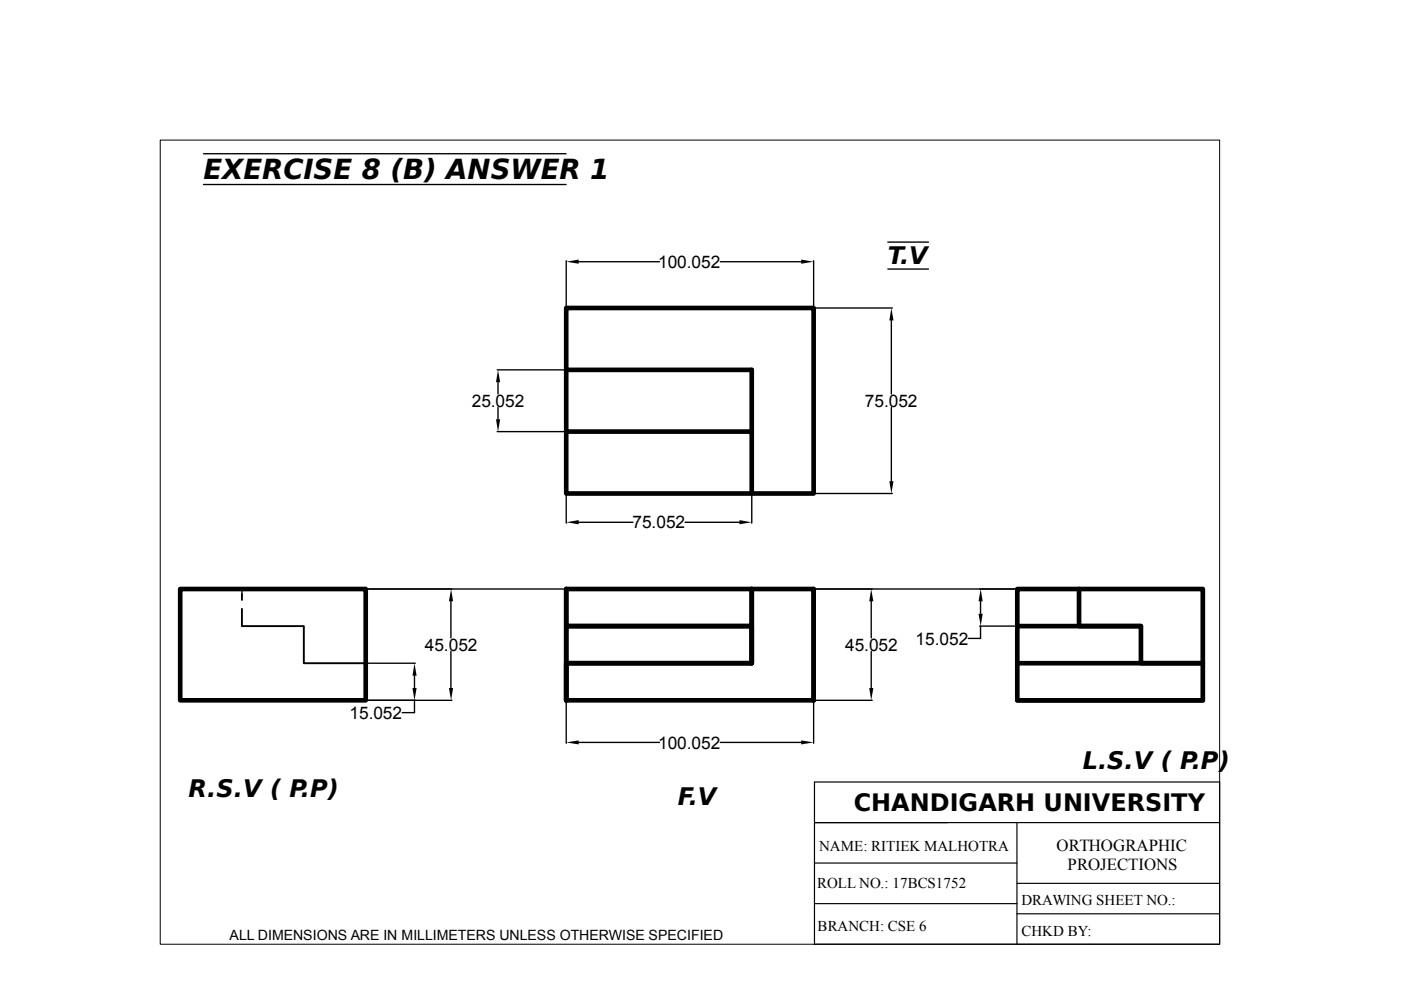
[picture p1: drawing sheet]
<svg xmlns="http://www.w3.org/2000/svg" width="297mm" height="210mm" viewBox="0 0 297 210" stroke-linecap="round" stroke-linejoin="round" font-family="sans-serif">
<g fill="none" stroke="#000" stroke-width=".29">
<path d="M43.1 39.1h76.9M43.1 32.6h76.9M120.1 55.3v9.9M122.7 55.5h17.1M152.7 55.5h17.2M172.5 55.3v9.9M188.2 57h8.6M188.2 51.3h8.6M105.4 78.4h14.6M120.1 65.3v39.3M159.4 78.4v13.1M189 67.9v15.6"/>
<path d="M189.2 65.3h-16.7v39.3h16.7M105.4 91.5h14.6M105.6 81v2.5M105.6 86.4v2.5M189 86.4v15.6M120.1 104.7v6.2M122.7 110.7h11.5M145.2 110.7h11.6M159.4 104.7v6.2M38.2 124.9h216.8M51.3 124.9v1M95.6 127.5v7.8"/>
<path d="M95.6 138.1v7.8M184.7 127.5v7.8M184.7 138.1v7.8M207.7 132.8h8.8M207.9 132.8v2.6h-2.6M207.9 127.5v2.6M38.2 148.5h39.3M77.6 148.5h18.2M77.6 140.6h10.5M87.9 148.5v2.6h-2.6M87.9 143.2v2.7M120.1 148.5h64.8"/>
<path d="M120.1 148.6v9M122.7 157.4h17.1M152.7 157.4h17.2M172.5 148.6v9"/>
</g>
<g fill="none" stroke="#000" stroke-width=".99">
<path d="M120.1 65.3h52.4v39.3h-52.4zM120.1 78.4h39.3v26.2M120.1 91.5h39.3M38.2 124.9h39.3v23.6h-39.3zM159.4 132.8h-39.3h39.3v7.8h-39.3v7.9M159.4 124.9v15.7h-39.3M172.5 124.9v23.6M215.7 124.9h39.3v23.6h-39.3zM215.7 132.8h26.2M228.8 124.9v7.9h13.1v7.8h13.1h-39.3M120.1 148.5v-23.6h52.4v23.6M120.1 148.5h52.4"/>
<path d="M215.7 148.5h39.3"/>
</g>
<path d="M51.3 129.1v3.7h13.1v7.8h13.1M51.3 125.9v1.3" fill="none" stroke="#000" stroke-width=".4"/>
<g fill="#000">
<path d="M120.1 55.5l2.6-.5v.9zM169.9 55l2.6 .5-2.6 .4zM189 65.3l.4 2.6h-.8zM105.2 88.9h.8l-.4 2.6zM105.6 78.4l.4 2.6h-.8zM120.1 110.7l2.6-.4v.9zM156.8 110.3l2.6 .4-2.6 .5zM188.6 102h.8l-.4 2.6zM95.6 124.9l.5 2.6h-.9zM184.7 124.9l.5 2.6h-.9zM207.5 130.1h.9l-.5 2.7zM207.9 124.9l.5 2.6h-.9z"/>
<path d="M87.5 145.9h.8l-.4 2.6zM87.9 140.6l.4 2.7h-.8zM95.2 145.9h.9l-.5 2.6zM120.1 157.4l2.6-.4v.8zM169.9 157l2.6 .4-2.6 .4zM184.3 145.9h.9l-.5 2.6z"/>
</g>
<path d="M34 29.7h224.6v170.5h-224.6z" fill="none" stroke="#000" stroke-width=".21"/>
<path d="M172.7 174.4h85.9M172.7 165.8h85.9v34.4h-85.9zM215.6 174.4v25.8M172.7 191.6h42.9M172.7 183h42.9M215.6 187.3h43M215.6 193.7h43" fill="none" stroke="#000" stroke-width=".25"/>
<text font-size="5.9" x="43.1" y="37.9">EXERCISE 8 (B) ANSWER 1</text>
<g font-size="5.1">
<text x="188.2" y="56">T.V</text>
<text x="229.6" y="163">L.S.V ( P.P)</text>
<text x="39.9" y="169">R.S.V ( P.P)</text>
<text x="143.7" y="170.6">F.V</text>
<text x="181" y="172">CHANDIGARH UNIVERSITY</text>
</g>
<g font-size="3.7">
<text x="139.5" y="56.8">100.052</text>
<text x="100" y="86.3">25.052</text>
<text x="183.4" y="86.3">75.052</text>
<text x="134.1" y="112">75.052</text>
<text x="194.1" y="136.7">15.052</text>
<text x="90.1" y="138">45.052</text>
<text x="179.2" y="138">45.052</text>
<text x="74.1" y="152.4">15.052</text>
<text x="139.5" y="158.7">100.052</text>
</g>
<g font-size="3.6">
<text x="224" y="180.4">ORTHOGRAPHIC</text>
<text x="226.3" y="184.5">PROJECTIONS</text>
</g>
<g font-size="3.2">
<text x="173.7" y="180.5">NAME: RITIEK MALHOTRA</text>
<text x="173.2" y="188.3">ROLL NO.: 17BCS1752</text>
<text x="216.6" y="192">DRAWING SHEET NO.:</text>
<text x="173.4" y="197.5">BRANCH: CSE 6</text>
<text x="216.6" y="198.4">CHKD BY:</text>
</g>
<text font-size="3" x="48.7" y="199.3">ALL DIMENSIONS ARE IN MILLIMETERS UNLESS OTHERWISE SPECIFIED</text>
</svg>
